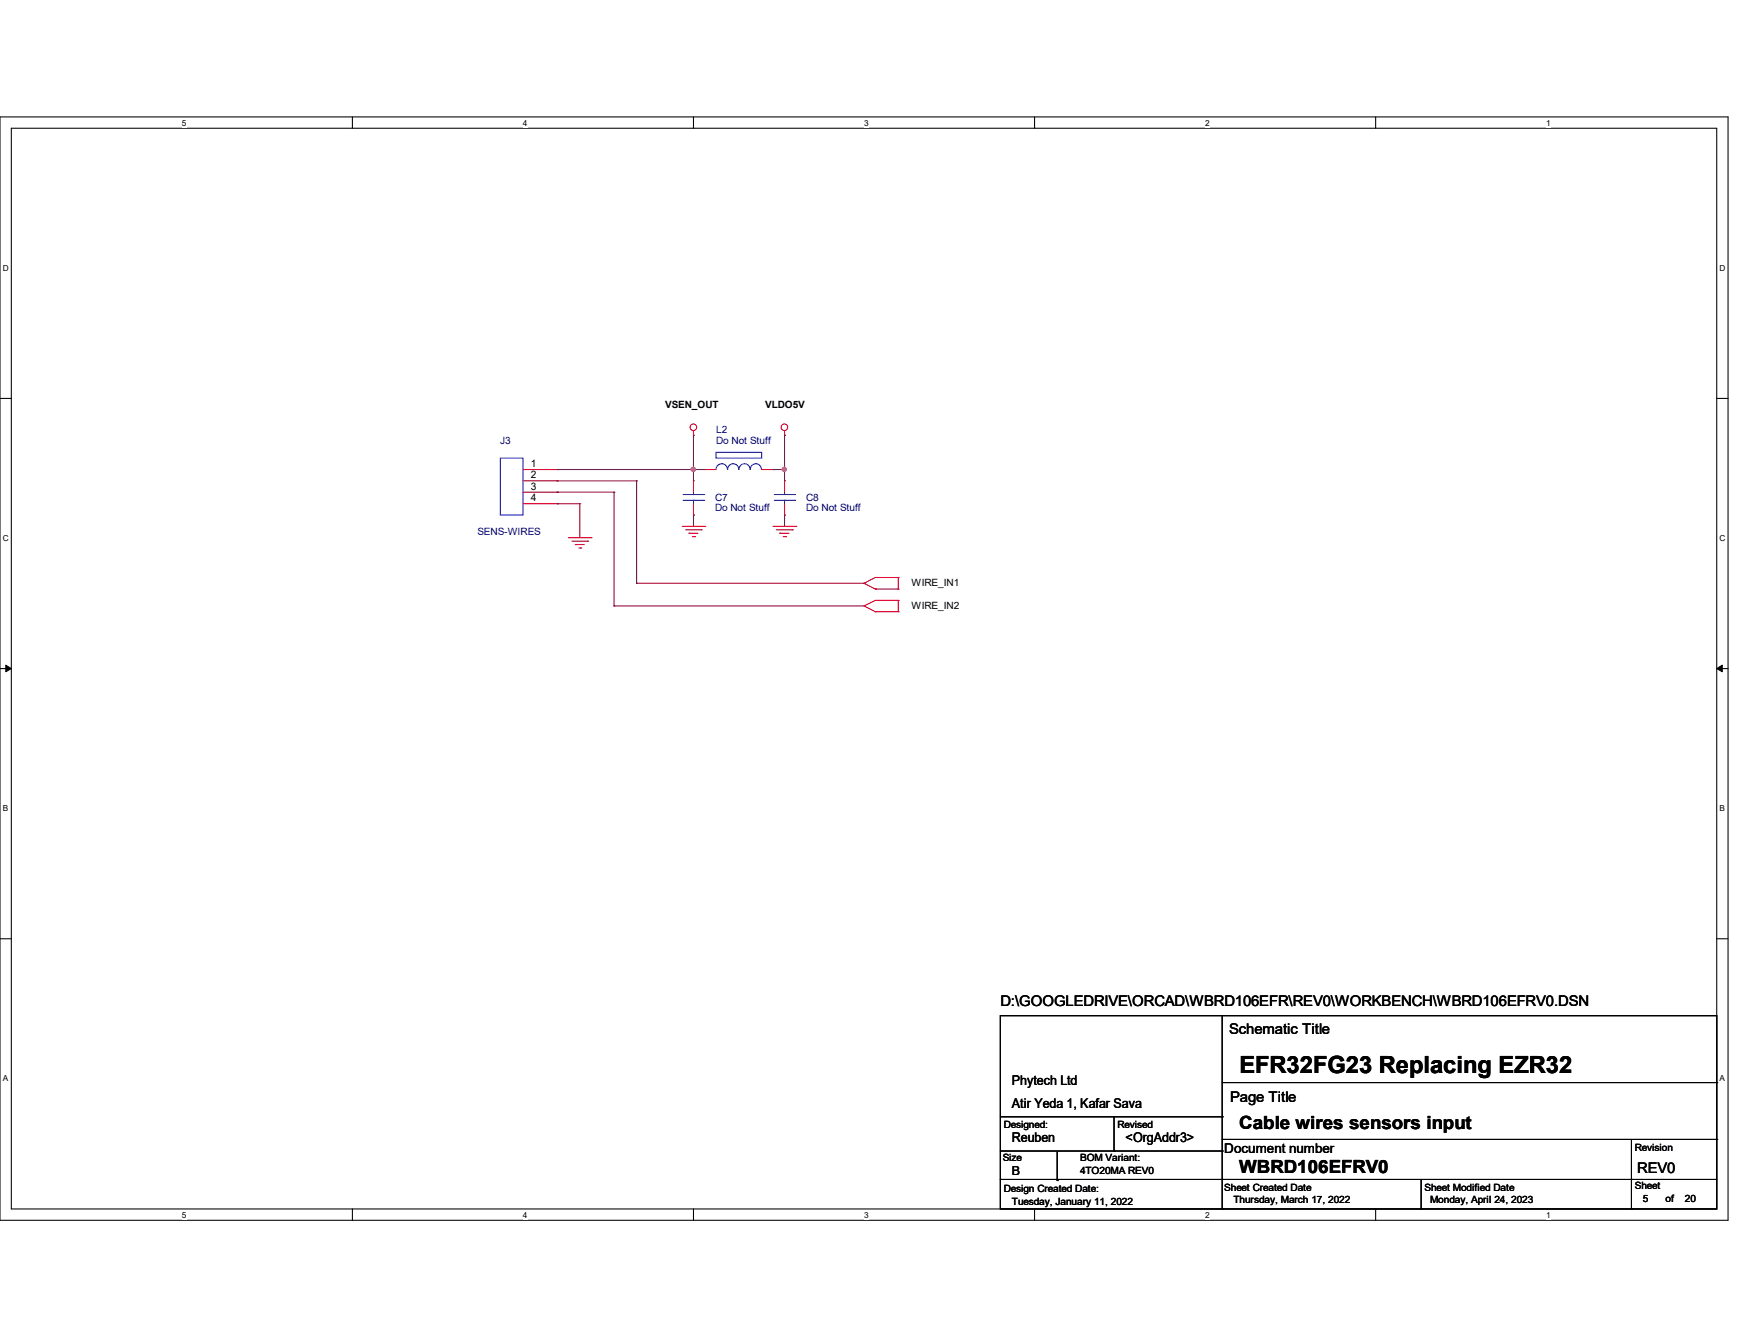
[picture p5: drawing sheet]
<svg xmlns="http://www.w3.org/2000/svg" width="279mm" height="216mm" viewBox="0 0 279 216" stroke-linecap="round" stroke-linejoin="round" font-family="sans-serif">
<path d="M0 18.8h278v177.4h-278zM1.8 20.6h274.3v173.8h-274.3z" fill="none" stroke="#000" stroke-width=".17"/>
<g fill="#fff">
<path d="M29.3 19h.7v1.5h-.7z"/>
<path d="M29.3 194.6h.7v1.4h-.7z"/>
</g>
<path d="M56.7 18.8v1.8M56.7 194.4v1.8" fill="none" stroke="#000" stroke-width=".17"/>
<g fill="#fff">
<path d="M84.1 19h.7v1.5h-.7z"/>
<path d="M84.1 194.6h.7v1.4h-.7z"/>
</g>
<path d="M111.5 18.8v1.8M111.5 194.4v1.8" fill="none" stroke="#000" stroke-width=".17"/>
<g fill="#fff">
<path d="M139 19h.7v1.5h-.7z"/>
<path d="M139 194.6h.7v1.4h-.7z"/>
</g>
<path d="M166.4 18.8v1.8M166.4 194.4v1.8" fill="none" stroke="#000" stroke-width=".17"/>
<g fill="#fff">
<path d="M193.8 19h.8v1.5h-.8z"/>
<path d="M193.8 194.6h.8v1.4h-.8z"/>
</g>
<path d="M221.3 18.8v1.8M221.3 194.4v1.8" fill="none" stroke="#000" stroke-width=".17"/>
<g fill="#fff">
<path d="M248.7 19h.7v1.5h-.7z"/>
<path d="M248.7 194.6h.7v1.4h-.7z"/>
<path d="M.5 42.3h.9v1.5h-.9z"/>
<path d="M276.6 42.3h.9v1.5h-.9z"/>
<path d="M.5 85.8h.9v1.4h-.9z"/>
<path d="M276.6 85.8h.9v1.4h-.9z"/>
</g>
<path d="M0 64.1h1.8M276.1 64.1h1.9" fill="none" stroke="#000" stroke-width=".17"/>
<g fill="#fff">
<path d="M.5 129.2h.8v1.5h-.8z"/>
<path d="M276.6 129.2h.9v1.5h-.9z"/>
</g>
<path d="M0 107.5h1.8M276.1 107.5h1.9" fill="none" stroke="#000" stroke-width=".17"/>
<path d="M.9 106.9l.9 .6-.9 .5zM276.1 107.5l.9-.6v1.1z" fill="#000" stroke="#000" stroke-width=".16"/>
<g fill="#fff">
<path d="M.5 172.6h.8v1.5h-.8z"/>
<path d="M276.6 172.6h.9v1.5h-.9z"/>
</g>
<g fill="none" stroke="#000" stroke-width=".17">
<path d="M0 150.9h1.8M276.1 150.9h1.9M160.9 163.3h115.2v31.1h-115.2zM160.9 179.5h35.7M179.2 179.5v5.5M196.6 179.5h.1M196.6 174h79.5M196.6 163.3v31.1M276.1 174h.1M160.9 189.6h.1M160.9 189.6h115.2M160.9 185h35.7"/>
<path d="M170.1 189.8h.1M170.1 185.2v4.6M179.2 185h.1M196.6 189.6h.1M196.6 194.4h.1M196.6 185h.1M196.6 183.2h79.5M228.6 194.4h.1M228.6 189.6v4.8M262.4 189.6h.1M262.4 194.4h.1M262.4 183.2v11.2"/>
<path d="M276.1 183.2h.1"/>
</g>
<g fill="none" stroke="#f00" stroke-width=".17">
<path d="M84.1 75.5h5.5M84.1 77.3h5.5M84.1 79.1h5.5M89.6 75.5h.1M89.6 77.3h.1M89.6 79.1h.1M111.5 70h.1M111.5 77.3h.1M111.5 69.3v.7M111.5 77.3v1.8M113.4 75.5h.1M113.4 75.5h1.8"/>
<path d="M122.5 75.5h1.8M124.3 75.5h.1M126.2 70h.1M126.2 77.3h.1M126.2 69.3v.7M126.2 77.3v1.8M84.1 81h5.5M89.6 81h.1M91.4 86.4h3.7M92 87h2.5M92.5 87.5h.1M92.5 87.5h1.5"/>
<path d="M93.1 88.1h.3M93.4 88.1h.1M94.5 87h.1M95.1 86.4h.1M109.7 84.6h3.7M110.3 85.2h2.5M110.8 85.7h.1M110.8 85.7h1.5M111.4 86.3h.3M111.5 82.8h.1M111.5 81v1.8M111.7 86.3h.1"/>
<path d="M112.8 85.2h.1M113.4 84.6h.1M124.3 84.6h3.7M124.9 85.2h2.6M125.4 85.7h.1M125.4 85.7h1.5M126 86.3h.4M126.2 82.8h.1M126.2 81v1.8M126.4 86.3h.1M127.5 85.2h.1M128 84.6h.1"/>
<path d="M139 93.8h.1M139 97.4h.1M139 93.8l1.8 .9M139 97.4l1.8 .9M140.8 92.8h.1M140.8 94.7h.1M140.8 96.5h.1M140.8 98.3h.1M140.8 92.8l-1.8 1M140.8 92.8h3.7M140.8 94.7h3.7M140.8 96.5l-1.8 .9"/>
<path d="M140.8 96.5h3.7M140.8 98.3h3.7M144.5 92.8h.1M144.5 94.7h.1M144.5 96.5h.1M144.5 98.3h.1M144.5 92.8v1.9M144.5 96.5v1.8"/>
<circle cx="111.5" cy="68.7" r=".53"/>
<circle cx="126.2" cy="68.7" r=".53"/>
</g>
<g fill="none" stroke="#00f" stroke-width=".17">
<path d="M80.5 73.7h3.6v9.1h-3.6zM109.9 79.5h3.3M111.5 79.5h.1M111.5 79.1v.4M113.2 79.5h.1M115.2 72.7h7.3v1h-7.3zM117 75.5a.91 .91 0 0 0-.9-1 .91 .91 0 0 0-.9 1M118.8 75.5a.89 .89 0 0 0-.9-1 .89 .89 0 0 0-.8 1M120.6 75.5a.89 .89 0 0 0-.8-1 .89 .89 0 0 0-.9 1M122.5 75.5a.89 .89 0 0 0-.9-1 .89 .89 0 0 0-.9 1M124.5 79.5h3.3M126.2 79.5h.1"/>
<path d="M126.2 79.1v.4M127.8 79.5h.1M109.9 80.4h3.3M111.5 80.4h.1M111.5 80.4v.6M113.2 80.4h.1M124.5 80.4h3.3M126.2 80.4h.1M126.2 80.4v.6M127.8 80.4h.1"/>
</g>
<g fill="none" stroke="#800040" stroke-width=".17">
<path d="M89.6 75.5h.1M89.6 77.3h.1M89.6 79.1h.1M89.6 75.5h23.8M89.6 77.3h12.8M89.6 79.1h9.2M98.8 79.1h.1M98.8 79.1v18.3M102.4 77.3h.1M102.4 77.3v16.5M111.5 70h.1M111.5 75.5h.1"/>
<path d="M111.5 70v7.3M124.3 75.5h.1M124.3 75.5h1.9M126.2 70h.1M126.2 75.5h.1M126.2 70v7.3M89.6 81h.1M89.6 81h3.7M93.3 81h.1M93.3 81v5.4M98.8 97.4h.1M98.8 97.4h40.2"/>
<path d="M102.4 93.8h.1M102.4 93.8h36.6M111.5 82.8h.1M111.5 82.8v1.8M126.2 82.8h.1M126.2 82.8v1.8"/>
</g>
<g fill="#f0f" stroke="#f0f" stroke-width=".17">
<circle cx="111.5" cy="75.5" r=".35"/>
<circle cx="126.2" cy="75.5" r=".34"/>
</g>
<text font-size="3.8" x="199.3" y="172.5">EFR32FG23 Replacing EZR32</text>
<g font-size="2.9">
<text x="199.3" y="181.5">Cable wires sensors input</text>
<text x="199.3" y="188.6">WBRD106EFRV0</text>
</g>
<g font-size="2.4">
<text x="160.9" y="161.8">D:\GOOGLEDRIVE\ORCAD\WBRD106EFR\REV0\WORKBENCH\WBRD106EFRV0.DSN</text>
<text x="197.7" y="166.2">Schematic Title</text>
<text x="197.9" y="177.2">Page Title</text>
<text x="263.4" y="188.5">REV0</text>
</g>
<g font-size="2.2">
<text x="162.8" y="178.1">Atir Yeda 1, Kafar Sava</text>
<text x="162.8" y="174.4">Phytech Ltd</text>
<text x="162.8" y="183.6">Reuben</text>
<text x="181.1" y="183.6">&lt;OrgAddr3&gt;</text>
<text x="196.9" y="185.4">Document number</text>
</g>
<text font-size="2" x="162.8" y="188.8">B</text>
<g font-size="1.7">
<text x="85.4" y="75.1">1</text>
<text x="85.4" y="76.9">2</text>
<text x="85.4" y="78.7">3</text>
<text x="85.4" y="80.6">4</text>
</g>
<g font-size="1.6">
<text x="107" y="65.7">VSEN_OUT</text>
<text x="123.1" y="65.7">VLDO5V</text>
<text x="146.6" y="94.3">WIRE_IN1</text>
<text x="146.6" y="98">WIRE_IN2</text>
<text x="161.5" y="181.4">Designed:</text>
<text x="179.7" y="181.4">Revised</text>
<text x="263" y="185">Revision</text>
<text x="161.3" y="186.7">Size</text>
<text x="161.5" y="191.6">Design Created Date:</text>
<text x="173.7" y="186.7">BOM Variant:</text>
<text x="173.7" y="188.7">4TO20MA REV0</text>
<text x="196.9" y="191.4">Sheet Created Date</text>
<text x="229.1" y="191.4">Sheet Modified Date</text>
<text x="263" y="191.2">Sheet</text>
<text x="162.8" y="193.8">Tuesday, January 11, 2022</text>
<text x="198.4" y="193.4">Thursday, March 17, 2022</text>
<text x="230" y="193.4">Monday, April 24, 2023</text>
<text x="264.2" y="193.3">5</text>
<text x="267.9" y="193.3">of</text>
<text x="271" y="193.3">20</text>
</g>
<g font-size="1.6" fill="#000080">
<text x="80.5" y="71.4">J3</text>
<text x="115.2" y="69.6">L2</text>
<text x="115.2" y="71.4">Do Not Stuff</text>
<text x="115" y="80.6">C7</text>
<text x="115" y="82.2">Do Not Stuff</text>
<text x="129.7" y="80.6">C8</text>
<text x="129.7" y="82.2">Do Not Stuff</text>
<text x="76.8" y="86.1">SENS-WIRES</text>
</g>
<g font-size="1.3">
<text x="29.3" y="20.2">5</text>
<text x="84.1" y="20.2">4</text>
<text x="139" y="20.2">3</text>
<text x="193.8" y="20.2">2</text>
<text x="248.7" y="20.2">1</text>
<text x=".5" y="43.5">D</text>
<text x="276.6" y="43.5">D</text>
<text x=".5" y="87">C</text>
<text x="276.6" y="87">C</text>
<text x=".5" y="130.4">B</text>
<text x="276.6" y="130.4">B</text>
<text x=".5" y="173.8">A</text>
<text x="276.6" y="173.8">A</text>
<text x="29.3" y="195.7">5</text>
<text x="84.1" y="195.7">4</text>
<text x="139" y="195.7">3</text>
<text x="193.8" y="195.7">2</text>
<text x="248.7" y="195.7">1</text>
</g>
</svg>
